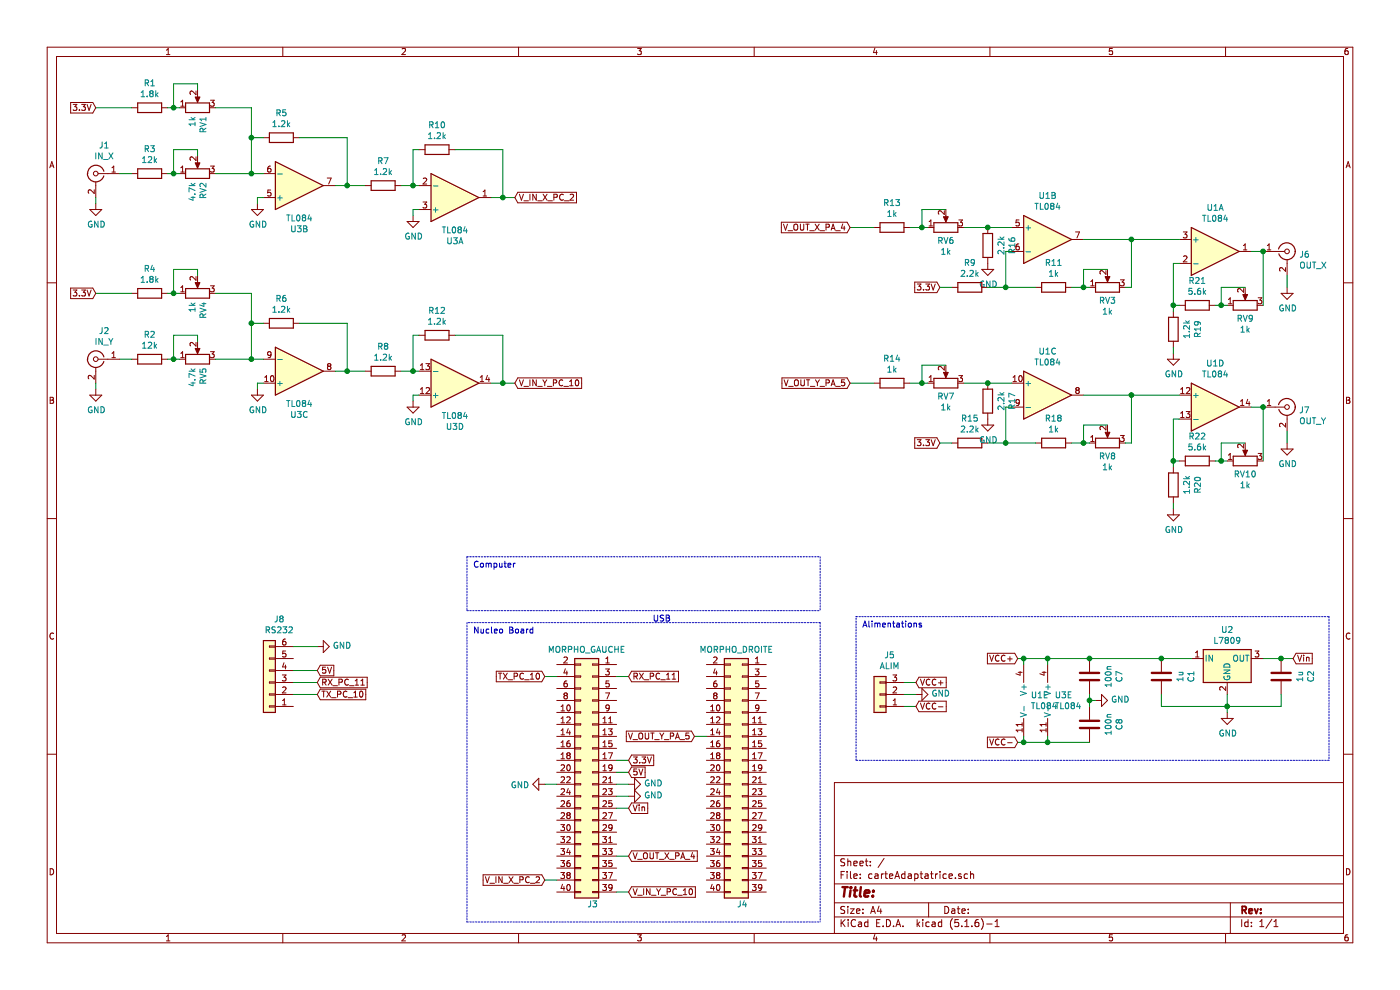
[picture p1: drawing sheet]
EESchema Schematic File Version 4
EELAYER 30 0
EELAYER END
$Descr A4 11693 8268
encoding utf-8
Sheet 1 1
Title ""
Date ""
Rev ""
Comp ""
Comment1 ""
Comment2 ""
Comment3 ""
Comment4 ""
$EndDescr
$Comp
L Connector_Generic:Conn_02x20_Odd_Even J3
U 1 1
P 4950 6450
F 0 "J3" H 4950 5350 50  0000 C CNN
F 1 "MORPHO_GAUCHE" H 5000 7476 50  0000 C CNN
F 2 "Connector_PinHeader_2.54mm:PinHeader_2x20_P2.54mm_Vertical" H 4950 6450 50  0001 C CNN
F 3 "~" H 4950 6450 50  0001 C CNN
	1    4950 6450
	-1   0    0    -1  
$EndComp
$Comp
L Connector_Generic:Conn_02x20_Odd_Even J4
U 1 1
P 6200 6450
F 0 "J4" H 6200 5350 50  0000 C CNN
F 1 "MORPHO_DROITE" H 6250 7476 50  0000 C CNN
F 2 "Connector_PinHeader_2.54mm:PinHeader_2x20_P2.54mm_Vertical" H 6200 6450 50  0001 C CNN
F 3 "~" H 6200 6450 50  0001 C CNN
	1    6200 6450
	-1   0    0    -1  
$EndComp
Text GLabel 5250 7150 2    50   Input ~ 0
V_OUT_X_PA_4
Text GLabel 4550 7350 0    50   Input ~ 0
V_IN_X_PC_2
Text GLabel 5250 7450 2    50   Input ~ 0
V_IN_Y_PC_10
Text GLabel 5250 6350 2    50   Input ~ 0
3.3V
Wire Wire Line
	5250 7150 5150 7150
Wire Wire Line
	5250 7450 5150 7450
Wire Wire Line
	4550 7350 4650 7350
Wire Wire Line
	5150 6350 5250 6350
$Comp
L power:GND #PWR05
U 1 1
P 5250 6550
F 0 "#PWR05" H 5250 6300 50  0001 C CNN
F 1 "GND" V 5255 6422 50  0000 R CNN
F 2 "" H 5250 6550 50  0001 C CNN
F 3 "" H 5250 6550 50  0001 C CNN
	1    5250 6550
	0    -1   -1   0   
$EndComp
$Comp
L power:GND #PWR06
U 1 1
P 5250 6650
F 0 "#PWR06" H 5250 6400 50  0001 C CNN
F 1 "GND" V 5255 6522 50  0000 R CNN
F 2 "" H 5250 6650 50  0001 C CNN
F 3 "" H 5250 6650 50  0001 C CNN
	1    5250 6650
	0    -1   -1   0   
$EndComp
Wire Wire Line
	5250 6550 5150 6550
Wire Wire Line
	5250 6650 5150 6650
$Comp
L Device:R R2
U 1 1
P 1250 3000
F 0 "R2" V 1043 3000 50  0000 C CNN
F 1 "12k" V 1134 3000 50  0000 C CNN
F 2 "Resistor_THT:R_Axial_DIN0207_L6.3mm_D2.5mm_P10.16mm_Horizontal" V 1180 3000 50  0001 C CNN
F 3 "~" H 1250 3000 50  0001 C CNN
	1    1250 3000
	0    1    1    0   
$EndComp
$Comp
L Connector:Conn_Coaxial J2
U 1 1
P 800 3000
F 0 "J2" H 730 3238 50  0000 C CNN
F 1 "IN_Y" H 730 3147 50  0000 C CNN
F 2 "Connector_Coaxial:BNC_TEConnectivity_1478204_Vertical" H 800 3000 50  0001 C CNN
F 3 " ~" H 800 3000 50  0001 C CNN
	1    800  3000
	-1   0    0    -1  
$EndComp
Wire Wire Line
	1000 3000 1100 3000
$Comp
L power:GND #PWR02
U 1 1
P 800 3250
F 0 "#PWR02" H 800 3000 50  0001 C CNN
F 1 "GND" H 805 3077 50  0000 C CNN
F 2 "" H 800 3250 50  0001 C CNN
F 3 "" H 800 3250 50  0001 C CNN
	1    800  3250
	1    0    0    -1  
$EndComp
Wire Notes Line
	6850 5200 6850 7700
Text Notes 3950 5300 0    50   ~ 0
Nucleo Board
Text Notes 3950 4750 0    50   ~ 0
Computer
Wire Notes Line
	6850 4650 6850 5100
Text Notes 5450 5200 0    50   ~ 0
USB
$Comp
L Amplifier_Operational:TL084 U1
U 2 1
P 8750 2000
F 0 "U1" H 8750 2367 50  0000 C CNN
F 1 "TL084" H 8750 2276 50  0000 C CNN
F 2 "Package_DIP:DIP-14_W7.62mm_Socket_LongPads" H 8700 2100 50  0001 C CNN
F 3 "http://www.ti.com/lit/ds/symlink/tl081.pdf" H 8800 2200 50  0001 C CNN
	2    8750 2000
	1    0    0    -1  
$EndComp
$Comp
L Amplifier_Operational:TL084 U1
U 5 1
P 8650 5850
F 0 "U1" H 8608 5896 50  0000 L CNN
F 1 "TL084" H 8608 5805 50  0000 L CNN
F 2 "Package_DIP:DIP-14_W7.62mm_Socket_LongPads" H 8600 5950 50  0001 C CNN
F 3 "http://www.ti.com/lit/ds/symlink/tl081.pdf" H 8700 6050 50  0001 C CNN
	5    8650 5850
	1    0    0    -1  
$EndComp
$Comp
L Connector_Generic:Conn_01x03 J5
U 1 1
P 7350 5800
F 0 "J5" H 7270 5475 50  0000 C CNN
F 1 "ALIM" H 7270 5566 50  0000 C CNN
F 2 "Connector_PinSocket_2.54mm:PinSocket_1x03_P2.54mm_Vertical" H 7350 5800 50  0001 C CNN
F 3 "~" H 7350 5800 50  0001 C CNN
	1    7350 5800
	-1   0    0    1   
$EndComp
Text GLabel 7650 5700 2    50   Input ~ 0
VCC+
Text GLabel 7650 5900 2    50   Input ~ 0
VCC-
$Comp
L power:GND #PWR09
U 1 1
P 7650 5800
F 0 "#PWR09" H 7650 5550 50  0001 C CNN
F 1 "GND" V 7655 5672 50  0000 R CNN
F 2 "" H 7650 5800 50  0001 C CNN
F 3 "" H 7650 5800 50  0001 C CNN
	1    7650 5800
	0    -1   -1   0   
$EndComp
Wire Wire Line
	7550 5700 7650 5700
Wire Wire Line
	7550 5800 7650 5800
Wire Wire Line
	7550 5900 7650 5900
Text GLabel 8500 5500 0    50   Input ~ 0
VCC+
Text GLabel 8500 6200 0    50   Input ~ 0
VCC-
Wire Wire Line
	8500 6200 8550 6200
Wire Wire Line
	8550 6200 8550 6150
Wire Wire Line
	8500 5500 8550 5500
Wire Wire Line
	8550 5500 8550 5550
$Comp
L Device:R R11
U 1 1
P 8800 2400
F 0 "R11" V 8593 2400 50  0000 C CNN
F 1 "1k" V 8684 2400 50  0000 C CNN
F 2 "Resistor_THT:R_Axial_DIN0207_L6.3mm_D2.5mm_P10.16mm_Horizontal" V 8730 2400 50  0001 C CNN
F 3 "~" H 8800 2400 50  0001 C CNN
	1    8800 2400
	0    1    1    0   
$EndComp
$Comp
L Device:R R9
U 1 1
P 8100 2400
F 0 "R9" V 7893 2400 50  0000 C CNN
F 1 "2.2k" V 7984 2400 50  0000 C CNN
F 2 "Resistor_THT:R_Axial_DIN0207_L6.3mm_D2.5mm_P10.16mm_Horizontal" V 8030 2400 50  0001 C CNN
F 3 "~" H 8100 2400 50  0001 C CNN
	1    8100 2400
	0    1    1    0   
$EndComp
$Comp
L Device:R_POT RV3
U 1 1
P 9250 2400
F 0 "RV3" V 9136 2400 50  0000 C CNN
F 1 "1k" V 9045 2400 50  0000 C CNN
F 2 "Potentiometer_THT:Potentiometer_Vishay_T73XW_Horizontal" H 9250 2400 50  0001 C CNN
F 3 "~" H 9250 2400 50  0001 C CNN
	1    9250 2400
	0    -1   -1   0   
$EndComp
Wire Wire Line
	8250 2400 8400 2400
Wire Wire Line
	8950 2400 9050 2400
Wire Wire Line
	9250 2250 9050 2250
Wire Wire Line
	9050 2250 9050 2400
Connection ~ 9050 2400
Wire Wire Line
	9050 2400 9100 2400
Wire Wire Line
	9400 2400 9450 2400
Wire Wire Line
	9450 2400 9450 2000
Wire Wire Line
	9450 2000 9050 2000
Wire Wire Line
	8450 2100 8400 2100
Wire Wire Line
	8400 2100 8400 2400
Connection ~ 8400 2400
Wire Wire Line
	8400 2400 8650 2400
$Comp
L Connector:Conn_Coaxial J6
U 1 1
P 10750 2100
F 0 "J6" H 10850 2076 50  0000 L CNN
F 1 "OUT_X" H 10850 1985 50  0000 L CNN
F 2 "Connector_Coaxial:BNC_TEConnectivity_1478204_Vertical" H 10750 2100 50  0001 C CNN
F 3 " ~" H 10750 2100 50  0001 C CNN
	1    10750 2100
	1    0    0    -1  
$EndComp
$Comp
L power:GND #PWR012
U 1 1
P 10750 2400
F 0 "#PWR012" H 10750 2150 50  0001 C CNN
F 1 "GND" H 10755 2227 50  0000 C CNN
F 2 "" H 10750 2400 50  0001 C CNN
F 3 "" H 10750 2400 50  0001 C CNN
	1    10750 2400
	1    0    0    -1  
$EndComp
$Comp
L Connector:Conn_Coaxial J7
U 1 1
P 10750 3400
F 0 "J7" H 10849 3376 50  0000 L CNN
F 1 "OUT_Y" H 10849 3285 50  0000 L CNN
F 2 "Connector_Coaxial:BNC_TEConnectivity_1478204_Vertical" H 10750 3400 50  0001 C CNN
F 3 " ~" H 10750 3400 50  0001 C CNN
	1    10750 3400
	1    0    0    -1  
$EndComp
$Comp
L power:GND #PWR013
U 1 1
P 10750 3700
F 0 "#PWR013" H 10750 3450 50  0001 C CNN
F 1 "GND" H 10755 3527 50  0000 C CNN
F 2 "" H 10750 3700 50  0001 C CNN
F 3 "" H 10750 3700 50  0001 C CNN
	1    10750 3700
	1    0    0    -1  
$EndComp
Wire Wire Line
	7950 2400 7850 2400
Wire Wire Line
	10750 2300 10750 2400
Wire Wire Line
	10750 3600 10750 3700
Text GLabel 5250 6450 2    50   Input ~ 0
5V
Wire Wire Line
	5150 6450 5250 6450
Wire Wire Line
	5800 6150 5900 6150
$Comp
L Device:C C8
U 1 1
P 9100 6050
F 0 "C8" V 8848 6050 50  0000 C CNN
F 1 "100n" V 8939 6050 50  0000 C CNN
F 2 "Resistor_THT:R_Axial_DIN0207_L6.3mm_D2.5mm_P10.16mm_Horizontal" H 9138 5900 50  0001 C CNN
F 3 "~" H 9100 6050 50  0001 C CNN
	1    9100 6050
	-1   0    0    1   
$EndComp
$Comp
L Device:C C7
U 1 1
P 9100 5650
F 0 "C7" V 8848 5650 50  0000 C CNN
F 1 "100n" V 8939 5650 50  0000 C CNN
F 2 "Resistor_THT:R_Axial_DIN0207_L6.3mm_D2.5mm_P10.16mm_Horizontal" H 9138 5500 50  0001 C CNN
F 3 "~" H 9100 5650 50  0001 C CNN
	1    9100 5650
	-1   0    0    1   
$EndComp
$Comp
L power:GND #PWR020
U 1 1
P 9150 5850
F 0 "#PWR020" H 9150 5600 50  0001 C CNN
F 1 "GND" V 9155 5722 50  0000 R CNN
F 2 "" H 9150 5850 50  0001 C CNN
F 3 "" H 9150 5850 50  0001 C CNN
	1    9150 5850
	0    -1   -1   0   
$EndComp
Connection ~ 8550 5500
Wire Wire Line
	8550 6200 8750 6200
Connection ~ 8550 6200
Wire Wire Line
	9100 5900 9100 5850
Wire Wire Line
	9150 5850 9100 5850
Connection ~ 9100 5850
Wire Wire Line
	9100 5850 9100 5800
Wire Wire Line
	800  3250 800  3200
$Comp
L power:GND #PWR0101
U 1 1
P 4550 6550
F 0 "#PWR0101" H 4550 6300 50  0001 C CNN
F 1 "GND" V 4555 6422 50  0000 R CNN
F 2 "" H 4550 6550 50  0001 C CNN
F 3 "" H 4550 6550 50  0001 C CNN
	1    4550 6550
	0    1    1    0   
$EndComp
Wire Wire Line
	4550 6550 4650 6550
Text GLabel 5800 6150 0    50   Input ~ 0
V_OUT_Y_PA_5
$Comp
L Amplifier_Operational:TL084 U3
U 3 1
P 2500 3100
F 0 "U3" H 2500 3467 50  0000 C CNN
F 1 "TL084" H 2500 3376 50  0000 C CNN
F 2 "Package_DIP:DIP-14_W7.62mm_Socket_LongPads" H 2450 3200 50  0001 C CNN
F 3 "http://www.ti.com/lit/ds/symlink/tl081.pdf" H 2550 3300 50  0001 C CNN
	3    2500 3100
	1    0    0    1   
$EndComp
$Comp
L Amplifier_Operational:TL084 U3
U 4 1
P 3800 3200
F 0 "U3" H 3800 3567 50  0000 C CNN
F 1 "TL084" H 3800 3476 50  0000 C CNN
F 2 "Package_DIP:DIP-14_W7.62mm_Socket_LongPads" H 3750 3300 50  0001 C CNN
F 3 "http://www.ti.com/lit/ds/symlink/tl081.pdf" H 3850 3400 50  0001 C CNN
	4    3800 3200
	1    0    0    1   
$EndComp
$Comp
L Device:R R12
U 1 1
P 3650 2800
F 0 "R12" V 3443 2800 50  0000 C CNN
F 1 "1.2k" V 3534 2800 50  0000 C CNN
F 2 "Resistor_THT:R_Axial_DIN0207_L6.3mm_D2.5mm_P10.16mm_Horizontal" V 3580 2800 50  0001 C CNN
F 3 "~" H 3650 2800 50  0001 C CNN
	1    3650 2800
	0    1    1    0   
$EndComp
$Comp
L Device:R R8
U 1 1
P 3200 3100
F 0 "R8" V 2993 3100 50  0000 C CNN
F 1 "1.2k" V 3084 3100 50  0000 C CNN
F 2 "Resistor_THT:R_Axial_DIN0207_L6.3mm_D2.5mm_P10.16mm_Horizontal" V 3130 3100 50  0001 C CNN
F 3 "~" H 3200 3100 50  0001 C CNN
	1    3200 3100
	0    1    1    0   
$EndComp
$Comp
L Device:R R4
U 1 1
P 1250 2450
F 0 "R4" V 1043 2450 50  0000 C CNN
F 1 "1.8k" V 1134 2450 50  0000 C CNN
F 2 "Resistor_THT:R_Axial_DIN0207_L6.3mm_D2.5mm_P10.16mm_Horizontal" V 1180 2450 50  0001 C CNN
F 3 "~" H 1250 2450 50  0001 C CNN
	1    1250 2450
	0    1    1    0   
$EndComp
$Comp
L Device:R_POT RV4
U 1 1
P 1650 2450
F 0 "RV4" H 1581 2404 50  0000 R CNN
F 1 "1k" H 1581 2495 50  0000 R CNN
F 2 "Potentiometer_THT:Potentiometer_Vishay_T73XW_Horizontal" H 1650 2450 50  0001 C CNN
F 3 "~" H 1650 2450 50  0001 C CNN
	1    1650 2450
	0    -1   -1   0   
$EndComp
Wire Wire Line
	2200 3000 2100 3000
Wire Wire Line
	2100 3000 2100 2700
Wire Wire Line
	2100 2700 2200 2700
Wire Wire Line
	2900 2700 2900 3100
Wire Wire Line
	2900 3100 2800 3100
Wire Wire Line
	2500 2700 2900 2700
$Comp
L Device:R R6
U 1 1
P 2350 2700
F 0 "R6" V 2143 2700 50  0000 C CNN
F 1 "1.2k" V 2234 2700 50  0000 C CNN
F 2 "Resistor_THT:R_Axial_DIN0207_L6.3mm_D2.5mm_P10.16mm_Horizontal" V 2280 2700 50  0001 C CNN
F 3 "~" H 2350 2700 50  0001 C CNN
	1    2350 2700
	0    1    1    0   
$EndComp
Wire Wire Line
	1400 3000 1450 3000
Connection ~ 2100 3000
Text GLabel 800  2450 0    50   Input ~ 0
3.3V
$Comp
L Device:R_POT RV5
U 1 1
P 1650 3000
F 0 "RV5" H 1581 2954 50  0000 R CNN
F 1 "4.7k" H 1581 3045 50  0000 R CNN
F 2 "Potentiometer_THT:Potentiometer_Vishay_T73XW_Horizontal" H 1650 3000 50  0001 C CNN
F 3 "~" H 1650 3000 50  0001 C CNN
	1    1650 3000
	0    -1   -1   0   
$EndComp
Wire Wire Line
	1800 3000 2100 3000
Wire Wire Line
	1450 3000 1450 2800
Wire Wire Line
	1450 2800 1650 2800
Wire Wire Line
	1650 2800 1650 2850
Connection ~ 1450 3000
Wire Wire Line
	1450 3000 1500 3000
Wire Wire Line
	1100 2450 800  2450
Wire Wire Line
	1400 2450 1450 2450
Wire Wire Line
	1650 2300 1650 2250
Wire Wire Line
	1650 2250 1450 2250
Wire Wire Line
	1450 2250 1450 2450
Connection ~ 1450 2450
Wire Wire Line
	1450 2450 1500 2450
Wire Wire Line
	1800 2450 2100 2450
Wire Wire Line
	2100 2450 2100 2700
Connection ~ 2100 2700
Wire Wire Line
	2900 3100 3050 3100
Connection ~ 2900 3100
Wire Wire Line
	3350 3100 3450 3100
Wire Wire Line
	3500 2800 3450 2800
Wire Wire Line
	3450 2800 3450 3100
Connection ~ 3450 3100
Wire Wire Line
	3450 3100 3500 3100
Wire Wire Line
	3800 2800 4200 2800
Wire Wire Line
	4200 2800 4200 3200
Wire Wire Line
	4200 3200 4100 3200
Wire Wire Line
	4300 3200 4200 3200
Connection ~ 4200 3200
$Comp
L power:GND #PWR010
U 1 1
P 3450 3350
F 0 "#PWR010" H 3450 3100 50  0001 C CNN
F 1 "GND" H 3455 3177 50  0000 C CNN
F 2 "" H 3450 3350 50  0001 C CNN
F 3 "" H 3450 3350 50  0001 C CNN
	1    3450 3350
	1    0    0    -1  
$EndComp
$Comp
L power:GND #PWR04
U 1 1
P 2150 3250
F 0 "#PWR04" H 2150 3000 50  0001 C CNN
F 1 "GND" H 2155 3077 50  0000 C CNN
F 2 "" H 2150 3250 50  0001 C CNN
F 3 "" H 2150 3250 50  0001 C CNN
	1    2150 3250
	1    0    0    -1  
$EndComp
Wire Wire Line
	2150 3250 2150 3200
Wire Wire Line
	2150 3200 2200 3200
Wire Wire Line
	3450 3350 3450 3300
Wire Wire Line
	3450 3300 3500 3300
$Comp
L Device:R R3
U 1 1
P 1250 1450
F 0 "R3" V 1043 1450 50  0000 C CNN
F 1 "12k" V 1134 1450 50  0000 C CNN
F 2 "Resistor_THT:R_Axial_DIN0207_L6.3mm_D2.5mm_P10.16mm_Horizontal" V 1180 1450 50  0001 C CNN
F 3 "~" H 1250 1450 50  0001 C CNN
	1    1250 1450
	0    1    1    0   
$EndComp
$Comp
L Connector:Conn_Coaxial J1
U 1 1
P 800 1450
F 0 "J1" H 730 1688 50  0000 C CNN
F 1 "IN_X" H 730 1597 50  0000 C CNN
F 2 "Connector_Coaxial:BNC_TEConnectivity_1478204_Vertical" H 800 1450 50  0001 C CNN
F 3 " ~" H 800 1450 50  0001 C CNN
	1    800  1450
	-1   0    0    -1  
$EndComp
Wire Wire Line
	1000 1450 1100 1450
$Comp
L power:GND #PWR01
U 1 1
P 800 1700
F 0 "#PWR01" H 800 1450 50  0001 C CNN
F 1 "GND" H 805 1527 50  0000 C CNN
F 2 "" H 800 1700 50  0001 C CNN
F 3 "" H 800 1700 50  0001 C CNN
	1    800  1700
	1    0    0    -1  
$EndComp
Wire Wire Line
	800  1700 800  1650
$Comp
L Amplifier_Operational:TL084 U3
U 2 1
P 2500 1550
F 0 "U3" H 2500 1917 50  0000 C CNN
F 1 "TL084" H 2500 1826 50  0000 C CNN
F 2 "Package_DIP:DIP-14_W7.62mm_Socket_LongPads" H 2450 1650 50  0001 C CNN
F 3 "http://www.ti.com/lit/ds/symlink/tl081.pdf" H 2550 1750 50  0001 C CNN
	2    2500 1550
	1    0    0    1   
$EndComp
$Comp
L Amplifier_Operational:TL084 U3
U 1 1
P 3800 1650
F 0 "U3" H 3800 2017 50  0000 C CNN
F 1 "TL084" H 3800 1926 50  0000 C CNN
F 2 "Package_DIP:DIP-14_W7.62mm_Socket_LongPads" H 3750 1750 50  0001 C CNN
F 3 "http://www.ti.com/lit/ds/symlink/tl081.pdf" H 3850 1850 50  0001 C CNN
	1    3800 1650
	1    0    0    1   
$EndComp
$Comp
L Device:R R10
U 1 1
P 3650 1250
F 0 "R10" V 3443 1250 50  0000 C CNN
F 1 "1.2k" V 3534 1250 50  0000 C CNN
F 2 "Resistor_THT:R_Axial_DIN0207_L6.3mm_D2.5mm_P10.16mm_Horizontal" V 3580 1250 50  0001 C CNN
F 3 "~" H 3650 1250 50  0001 C CNN
	1    3650 1250
	0    1    1    0   
$EndComp
$Comp
L Device:R R7
U 1 1
P 3200 1550
F 0 "R7" V 2993 1550 50  0000 C CNN
F 1 "1.2k" V 3084 1550 50  0000 C CNN
F 2 "Resistor_THT:R_Axial_DIN0207_L6.3mm_D2.5mm_P10.16mm_Horizontal" V 3130 1550 50  0001 C CNN
F 3 "~" H 3200 1550 50  0001 C CNN
	1    3200 1550
	0    1    1    0   
$EndComp
$Comp
L Device:R R1
U 1 1
P 1250 900
F 0 "R1" V 1043 900 50  0000 C CNN
F 1 "1.8k" V 1134 900 50  0000 C CNN
F 2 "Resistor_THT:R_Axial_DIN0207_L6.3mm_D2.5mm_P10.16mm_Horizontal" V 1180 900 50  0001 C CNN
F 3 "~" H 1250 900 50  0001 C CNN
	1    1250 900 
	0    1    1    0   
$EndComp
$Comp
L Device:R_POT RV1
U 1 1
P 1650 900
F 0 "RV1" H 1581 854 50  0000 R CNN
F 1 "1k" H 1581 945 50  0000 R CNN
F 2 "Potentiometer_THT:Potentiometer_Vishay_T73XW_Horizontal" H 1650 900 50  0001 C CNN
F 3 "~" H 1650 900 50  0001 C CNN
	1    1650 900 
	0    -1   -1   0   
$EndComp
Wire Wire Line
	2200 1450 2100 1450
Wire Wire Line
	2100 1450 2100 1150
Wire Wire Line
	2100 1150 2200 1150
Wire Wire Line
	2900 1150 2900 1550
Wire Wire Line
	2900 1550 2800 1550
Wire Wire Line
	2500 1150 2900 1150
$Comp
L Device:R R5
U 1 1
P 2350 1150
F 0 "R5" V 2143 1150 50  0000 C CNN
F 1 "1.2k" V 2234 1150 50  0000 C CNN
F 2 "Resistor_THT:R_Axial_DIN0207_L6.3mm_D2.5mm_P10.16mm_Horizontal" V 2280 1150 50  0001 C CNN
F 3 "~" H 2350 1150 50  0001 C CNN
	1    2350 1150
	0    1    1    0   
$EndComp
Wire Wire Line
	1400 1450 1450 1450
Connection ~ 2100 1450
Text GLabel 800  900  0    50   Input ~ 0
3.3V
$Comp
L Device:R_POT RV2
U 1 1
P 1650 1450
F 0 "RV2" H 1581 1404 50  0000 R CNN
F 1 "4.7k" H 1581 1495 50  0000 R CNN
F 2 "Potentiometer_THT:Potentiometer_Vishay_T73XW_Horizontal" H 1650 1450 50  0001 C CNN
F 3 "~" H 1650 1450 50  0001 C CNN
	1    1650 1450
	0    -1   -1   0   
$EndComp
Wire Wire Line
	1800 1450 2100 1450
Wire Wire Line
	1450 1450 1450 1250
Wire Wire Line
	1450 1250 1650 1250
Wire Wire Line
	1650 1250 1650 1300
Connection ~ 1450 1450
Wire Wire Line
	1450 1450 1500 1450
Wire Wire Line
	1100 900  800  900 
Wire Wire Line
	1400 900  1450 900 
Wire Wire Line
	1650 750  1650 700 
Wire Wire Line
	1650 700  1450 700 
Wire Wire Line
	1450 700  1450 900 
Connection ~ 1450 900 
Wire Wire Line
	1450 900  1500 900 
Wire Wire Line
	1800 900  2100 900 
Wire Wire Line
	2100 900  2100 1150
Connection ~ 2100 1150
Wire Wire Line
	2900 1550 3050 1550
Connection ~ 2900 1550
Wire Wire Line
	3350 1550 3450 1550
Wire Wire Line
	3500 1250 3450 1250
Wire Wire Line
	3450 1250 3450 1550
Connection ~ 3450 1550
Wire Wire Line
	3450 1550 3500 1550
Wire Wire Line
	3800 1250 4200 1250
Wire Wire Line
	4200 1250 4200 1650
Wire Wire Line
	4200 1650 4100 1650
Wire Wire Line
	4300 1650 4200 1650
Connection ~ 4200 1650
$Comp
L power:GND #PWR08
U 1 1
P 3450 1800
F 0 "#PWR08" H 3450 1550 50  0001 C CNN
F 1 "GND" H 3455 1627 50  0000 C CNN
F 2 "" H 3450 1800 50  0001 C CNN
F 3 "" H 3450 1800 50  0001 C CNN
	1    3450 1800
	1    0    0    -1  
$EndComp
$Comp
L power:GND #PWR03
U 1 1
P 2150 1700
F 0 "#PWR03" H 2150 1450 50  0001 C CNN
F 1 "GND" H 2155 1527 50  0000 C CNN
F 2 "" H 2150 1700 50  0001 C CNN
F 3 "" H 2150 1700 50  0001 C CNN
	1    2150 1700
	1    0    0    -1  
$EndComp
Wire Wire Line
	2150 1700 2150 1650
Wire Wire Line
	2150 1650 2200 1650
Wire Wire Line
	3450 1800 3450 1750
Wire Wire Line
	3450 1750 3500 1750
Wire Wire Line
	8550 5500 8750 5500
Connection ~ 9100 5500
Wire Wire Line
	9100 5500 9700 5500
$Comp
L power:GND #PWR015
U 1 1
P 10250 5950
F 0 "#PWR015" H 10250 5700 50  0001 C CNN
F 1 "GND" H 10255 5777 50  0000 C CNN
F 2 "" H 10250 5950 50  0001 C CNN
F 3 "" H 10250 5950 50  0001 C CNN
	1    10250 5950
	1    0    0    -1  
$EndComp
$Comp
L Device:C C1
U 1 1
P 9700 5650
F 0 "C1" V 9448 5650 50  0000 C CNN
F 1 "1u" V 9539 5650 50  0000 C CNN
F 2 "Resistor_THT:R_Axial_DIN0207_L6.3mm_D2.5mm_P10.16mm_Horizontal" H 9738 5500 50  0001 C CNN
F 3 "~" H 9700 5650 50  0001 C CNN
	1    9700 5650
	-1   0    0    1   
$EndComp
Connection ~ 9700 5500
Wire Wire Line
	9700 5500 9950 5500
$Comp
L Device:C C2
U 1 1
P 10700 5650
F 0 "C2" V 10448 5650 50  0000 C CNN
F 1 "1u" V 10539 5650 50  0000 C CNN
F 2 "Resistor_THT:R_Axial_DIN0207_L6.3mm_D2.5mm_P10.16mm_Horizontal" H 10738 5500 50  0001 C CNN
F 3 "~" H 10700 5650 50  0001 C CNN
	1    10700 5650
	-1   0    0    1   
$EndComp
Wire Wire Line
	10550 5500 10700 5500
Wire Wire Line
	9700 5800 9700 5900
Wire Wire Line
	9700 5900 10250 5900
Wire Wire Line
	10250 5900 10250 5800
Wire Wire Line
	10250 5950 10250 5900
Connection ~ 10250 5900
Wire Wire Line
	10250 5900 10700 5900
Wire Wire Line
	10700 5900 10700 5800
Text GLabel 5250 6750 2    50   Input ~ 0
Vin
Wire Wire Line
	5150 6750 5250 6750
Text GLabel 10800 5500 2    50   Input ~ 0
Vin
Wire Wire Line
	10700 5500 10800 5500
Connection ~ 10700 5500
Text GLabel 7850 2400 0    50   Input ~ 0
3.3V
$Comp
L Device:R R13
U 1 1
P 7450 1900
F 0 "R13" V 7243 1900 50  0000 C CNN
F 1 "1k" V 7334 1900 50  0000 C CNN
F 2 "Resistor_THT:R_Axial_DIN0207_L6.3mm_D2.5mm_P10.16mm_Horizontal" V 7380 1900 50  0001 C CNN
F 3 "~" H 7450 1900 50  0001 C CNN
	1    7450 1900
	0    1    1    0   
$EndComp
$Comp
L Device:R R16
U 1 1
P 8250 2050
F 0 "R16" V 8043 2050 50  0000 C CNN
F 1 "2.2k" V 8134 2050 50  0000 C CNN
F 2 "Resistor_THT:R_Axial_DIN0207_L6.3mm_D2.5mm_P10.16mm_Horizontal" V 8180 2050 50  0001 C CNN
F 3 "~" H 8250 2050 50  0001 C CNN
	1    8250 2050
	-1   0    0    1   
$EndComp
$Comp
L power:GND #PWR011
U 1 1
P 8250 2200
F 0 "#PWR011" H 8250 1950 50  0001 C CNN
F 1 "GND" H 8255 2027 50  0000 C CNN
F 2 "" H 8250 2200 50  0001 C CNN
F 3 "" H 8250 2200 50  0001 C CNN
	1    8250 2200
	1    0    0    -1  
$EndComp
Wire Wire Line
	8450 1900 8250 1900
Wire Wire Line
	7300 1900 7100 1900
$Comp
L Device:R_POT RV6
U 1 1
P 7900 1900
F 0 "RV6" V 7786 1900 50  0000 C CNN
F 1 "1k" V 7695 1900 50  0000 C CNN
F 2 "Potentiometer_THT:Potentiometer_Vishay_T73XW_Horizontal" H 7900 1900 50  0001 C CNN
F 3 "~" H 7900 1900 50  0001 C CNN
	1    7900 1900
	0    -1   -1   0   
$EndComp
Wire Wire Line
	7600 1900 7700 1900
Wire Wire Line
	7700 1750 7700 1900
Connection ~ 7700 1900
Wire Wire Line
	7700 1900 7750 1900
Wire Wire Line
	8050 1900 8250 1900
Connection ~ 8250 1900
$Comp
L Amplifier_Operational:TL084 U1
U 3 1
P 8750 3300
F 0 "U1" H 8750 3667 50  0000 C CNN
F 1 "TL084" H 8750 3576 50  0000 C CNN
F 2 "Package_DIP:DIP-14_W7.62mm_Socket_LongPads" H 8700 3400 50  0001 C CNN
F 3 "http://www.ti.com/lit/ds/symlink/tl081.pdf" H 8800 3500 50  0001 C CNN
	3    8750 3300
	1    0    0    -1  
$EndComp
$Comp
L Device:R R18
U 1 1
P 8800 3700
F 0 "R18" V 8593 3700 50  0000 C CNN
F 1 "1k" V 8684 3700 50  0000 C CNN
F 2 "Resistor_THT:R_Axial_DIN0207_L6.3mm_D2.5mm_P10.16mm_Horizontal" V 8730 3700 50  0001 C CNN
F 3 "~" H 8800 3700 50  0001 C CNN
	1    8800 3700
	0    1    1    0   
$EndComp
$Comp
L Device:R R15
U 1 1
P 8100 3700
F 0 "R15" V 7893 3700 50  0000 C CNN
F 1 "2.2k" V 7984 3700 50  0000 C CNN
F 2 "Resistor_THT:R_Axial_DIN0207_L6.3mm_D2.5mm_P10.16mm_Horizontal" V 8030 3700 50  0001 C CNN
F 3 "~" H 8100 3700 50  0001 C CNN
	1    8100 3700
	0    1    1    0   
$EndComp
$Comp
L Device:R_POT RV8
U 1 1
P 9250 3700
F 0 "RV8" V 9136 3700 50  0000 C CNN
F 1 "1k" V 9045 3700 50  0000 C CNN
F 2 "Potentiometer_THT:Potentiometer_Vishay_T73XW_Horizontal" H 9250 3700 50  0001 C CNN
F 3 "~" H 9250 3700 50  0001 C CNN
	1    9250 3700
	0    -1   -1   0   
$EndComp
Wire Wire Line
	8250 3700 8400 3700
Wire Wire Line
	8950 3700 9050 3700
Wire Wire Line
	9250 3550 9050 3550
Wire Wire Line
	9050 3550 9050 3700
Connection ~ 9050 3700
Wire Wire Line
	9050 3700 9100 3700
Wire Wire Line
	9400 3700 9450 3700
Wire Wire Line
	9450 3700 9450 3300
Wire Wire Line
	9450 3300 9050 3300
Wire Wire Line
	8450 3400 8400 3400
Wire Wire Line
	8400 3400 8400 3700
Connection ~ 8400 3700
Wire Wire Line
	8400 3700 8650 3700
Wire Wire Line
	7950 3700 7850 3700
Text GLabel 7850 3700 0    50   Input ~ 0
3.3V
$Comp
L Device:R R14
U 1 1
P 7450 3200
F 0 "R14" V 7243 3200 50  0000 C CNN
F 1 "1k" V 7334 3200 50  0000 C CNN
F 2 "Resistor_THT:R_Axial_DIN0207_L6.3mm_D2.5mm_P10.16mm_Horizontal" V 7380 3200 50  0001 C CNN
F 3 "~" H 7450 3200 50  0001 C CNN
	1    7450 3200
	0    1    1    0   
$EndComp
$Comp
L Device:R R17
U 1 1
P 8250 3350
F 0 "R17" V 8043 3350 50  0000 C CNN
F 1 "2.2k" V 8134 3350 50  0000 C CNN
F 2 "Resistor_THT:R_Axial_DIN0207_L6.3mm_D2.5mm_P10.16mm_Horizontal" V 8180 3350 50  0001 C CNN
F 3 "~" H 8250 3350 50  0001 C CNN
	1    8250 3350
	-1   0    0    1   
$EndComp
$Comp
L power:GND #PWR014
U 1 1
P 8250 3500
F 0 "#PWR014" H 8250 3250 50  0001 C CNN
F 1 "GND" H 8255 3327 50  0000 C CNN
F 2 "" H 8250 3500 50  0001 C CNN
F 3 "" H 8250 3500 50  0001 C CNN
	1    8250 3500
	1    0    0    -1  
$EndComp
Wire Wire Line
	8450 3200 8250 3200
Wire Wire Line
	7300 3200 7100 3200
$Comp
L Device:R_POT RV7
U 1 1
P 7900 3200
F 0 "RV7" V 7786 3200 50  0000 C CNN
F 1 "1k" V 7695 3200 50  0000 C CNN
F 2 "Potentiometer_THT:Potentiometer_Vishay_T73XW_Horizontal" H 7900 3200 50  0001 C CNN
F 3 "~" H 7900 3200 50  0001 C CNN
	1    7900 3200
	0    -1   -1   0   
$EndComp
Wire Wire Line
	7600 3200 7700 3200
Wire Wire Line
	7700 3050 7700 3200
Connection ~ 7700 3200
Wire Wire Line
	7700 3200 7750 3200
Wire Wire Line
	8050 3200 8250 3200
Connection ~ 8250 3200
$Comp
L Amplifier_Operational:TL084 U1
U 4 1
P 10150 3400
F 0 "U1" H 10150 3767 50  0000 C CNN
F 1 "TL084" H 10150 3676 50  0000 C CNN
F 2 "Package_DIP:DIP-14_W7.62mm_Socket_LongPads" H 10100 3500 50  0001 C CNN
F 3 "http://www.ti.com/lit/ds/symlink/tl081.pdf" H 10200 3600 50  0001 C CNN
	4    10150 3400
	1    0    0    -1  
$EndComp
$Comp
L Amplifier_Operational:TL084 U3
U 5 1
P 8850 5850
F 0 "U3" H 8808 5896 50  0000 L CNN
F 1 "TL084" H 8808 5805 50  0000 L CNN
F 2 "Package_DIP:DIP-14_W7.62mm_Socket_LongPads" H 8800 5950 50  0001 C CNN
F 3 "http://www.ti.com/lit/ds/symlink/tl081.pdf" H 8900 6050 50  0001 C CNN
	5    8850 5850
	1    0    0    -1  
$EndComp
Wire Wire Line
	8750 5550 8750 5500
Connection ~ 8750 5500
Wire Wire Line
	8750 5500 9100 5500
Wire Wire Line
	8750 6150 8750 6200
Connection ~ 8750 6200
Wire Wire Line
	8750 6200 9100 6200
Wire Wire Line
	9450 3300 9850 3300
Connection ~ 9450 3300
$Comp
L Device:R R22
U 1 1
P 10000 3850
F 0 "R22" V 9793 3850 50  0000 C CNN
F 1 "5.6k" V 9884 3850 50  0000 C CNN
F 2 "Resistor_THT:R_Axial_DIN0207_L6.3mm_D2.5mm_P10.16mm_Horizontal" V 9930 3850 50  0001 C CNN
F 3 "~" H 10000 3850 50  0001 C CNN
	1    10000 3850
	0    1    1    0   
$EndComp
$Comp
L Device:R_POT RV10
U 1 1
P 10400 3850
F 0 "RV10" V 10286 3850 50  0000 C CNN
F 1 "1k" V 10195 3850 50  0000 C CNN
F 2 "Potentiometer_THT:Potentiometer_Vishay_T73XW_Horizontal" H 10400 3850 50  0001 C CNN
F 3 "~" H 10400 3850 50  0001 C CNN
	1    10400 3850
	0    -1   -1   0   
$EndComp
Wire Wire Line
	10550 3850 10550 3400
Wire Wire Line
	10450 3400 10550 3400
Connection ~ 10550 3400
Wire Wire Line
	10250 3850 10200 3850
Wire Wire Line
	10400 3700 10200 3700
Wire Wire Line
	10200 3700 10200 3850
Connection ~ 10200 3850
Wire Wire Line
	10200 3850 10150 3850
Wire Wire Line
	9850 3850 9800 3850
Wire Wire Line
	9800 3850 9800 3500
Wire Wire Line
	9800 3500 9850 3500
$Comp
L Device:R R20
U 1 1
P 9800 4050
F 0 "R20" V 9593 4050 50  0000 C CNN
F 1 "1.2k" V 9684 4050 50  0000 C CNN
F 2 "Resistor_THT:R_Axial_DIN0207_L6.3mm_D2.5mm_P10.16mm_Horizontal" V 9730 4050 50  0001 C CNN
F 3 "~" H 9800 4050 50  0001 C CNN
	1    9800 4050
	-1   0    0    1   
$EndComp
$Comp
L power:GND #PWR017
U 1 1
P 9800 4250
F 0 "#PWR017" H 9800 4000 50  0001 C CNN
F 1 "GND" H 9805 4077 50  0000 C CNN
F 2 "" H 9800 4250 50  0001 C CNN
F 3 "" H 9800 4250 50  0001 C CNN
	1    9800 4250
	1    0    0    -1  
$EndComp
Wire Wire Line
	9800 3900 9800 3850
Connection ~ 9800 3850
Wire Wire Line
	9800 4250 9800 4200
Wire Wire Line
	7700 3050 7900 3050
Wire Wire Line
	7700 1750 7900 1750
$Comp
L Amplifier_Operational:TL084 U1
U 1 1
P 10150 2100
F 0 "U1" H 10150 2467 50  0000 C CNN
F 1 "TL084" H 10150 2376 50  0000 C CNN
F 2 "Package_DIP:DIP-14_W7.62mm_Socket_LongPads" H 10100 2200 50  0001 C CNN
F 3 "http://www.ti.com/lit/ds/symlink/tl081.pdf" H 10200 2300 50  0001 C CNN
	1    10150 2100
	1    0    0    -1  
$EndComp
Wire Wire Line
	9450 2000 9850 2000
$Comp
L Device:R R21
U 1 1
P 10000 2550
F 0 "R21" V 9793 2550 50  0000 C CNN
F 1 "5.6k" V 9884 2550 50  0000 C CNN
F 2 "Resistor_THT:R_Axial_DIN0207_L6.3mm_D2.5mm_P10.16mm_Horizontal" V 9930 2550 50  0001 C CNN
F 3 "~" H 10000 2550 50  0001 C CNN
	1    10000 2550
	0    1    1    0   
$EndComp
$Comp
L Device:R_POT RV9
U 1 1
P 10400 2550
F 0 "RV9" V 10286 2550 50  0000 C CNN
F 1 "1k" V 10195 2550 50  0000 C CNN
F 2 "Potentiometer_THT:Potentiometer_Vishay_T73XW_Horizontal" H 10400 2550 50  0001 C CNN
F 3 "~" H 10400 2550 50  0001 C CNN
	1    10400 2550
	0    -1   -1   0   
$EndComp
Wire Wire Line
	10550 2550 10550 2100
Wire Wire Line
	10450 2100 10550 2100
Wire Wire Line
	10250 2550 10200 2550
Wire Wire Line
	10400 2400 10200 2400
Wire Wire Line
	10200 2400 10200 2550
Connection ~ 10200 2550
Wire Wire Line
	10200 2550 10150 2550
Wire Wire Line
	9850 2550 9800 2550
Wire Wire Line
	9800 2550 9800 2200
Wire Wire Line
	9800 2200 9850 2200
$Comp
L Device:R R19
U 1 1
P 9800 2750
F 0 "R19" V 9593 2750 50  0000 C CNN
F 1 "1.2k" V 9684 2750 50  0000 C CNN
F 2 "Resistor_THT:R_Axial_DIN0207_L6.3mm_D2.5mm_P10.16mm_Horizontal" V 9730 2750 50  0001 C CNN
F 3 "~" H 9800 2750 50  0001 C CNN
	1    9800 2750
	-1   0    0    1   
$EndComp
$Comp
L power:GND #PWR016
U 1 1
P 9800 2950
F 0 "#PWR016" H 9800 2700 50  0001 C CNN
F 1 "GND" H 9805 2777 50  0000 C CNN
F 2 "" H 9800 2950 50  0001 C CNN
F 3 "" H 9800 2950 50  0001 C CNN
	1    9800 2950
	1    0    0    -1  
$EndComp
Wire Wire Line
	9800 2600 9800 2550
Connection ~ 9800 2550
Wire Wire Line
	9800 2950 9800 2900
Connection ~ 10550 2100
Connection ~ 9450 2000
$Comp
L Connector_Generic:Conn_01x06 J8
U 1 1
P 2250 5700
F 0 "J8" H 2168 5175 50  0000 C CNN
F 1 "RS232" H 2168 5266 50  0000 C CNN
F 2 "Connector_PinHeader_2.54mm:PinHeader_1x06_P2.54mm_Horizontal" H 2250 5700 50  0001 C CNN
F 3 "~" H 2250 5700 50  0001 C CNN
	1    2250 5700
	-1   0    0    1   
$EndComp
Text GLabel 4300 1650 2    50   Input ~ 0
V_IN_X_PC_2
Text GLabel 4300 3200 2    50   Input ~ 0
V_IN_Y_PC_10
Text GLabel 7100 1900 0    50   Input ~ 0
V_OUT_X_PA_4
Text GLabel 7100 3200 0    50   Input ~ 0
V_OUT_Y_PA_5
Text GLabel 4550 5650 0    50   Input ~ 0
TX_PC_10
Wire Notes Line
	3900 4650 3900 5100
Wire Notes Line
	3900 5100 6850 5100
Wire Notes Line
	3900 4650 6850 4650
Wire Notes Line
	6850 5200 3900 5200
Wire Notes Line
	3900 5200 3900 7700
Wire Notes Line
	3900 7700 6850 7700
Text GLabel 5250 5650 2    50   Input ~ 0
RX_PC_11
$Comp
L power:GND #PWR07
U 1 1
P 2650 5400
F 0 "#PWR07" H 2650 5150 50  0001 C CNN
F 1 "GND" V 2655 5272 50  0000 R CNN
F 2 "" H 2650 5400 50  0001 C CNN
F 3 "" H 2650 5400 50  0001 C CNN
	1    2650 5400
	0    -1   -1   0   
$EndComp
Text GLabel 2650 5600 2    50   Input ~ 0
5V
Text GLabel 2650 5800 2    50   Input ~ 0
TX_PC_10
Text GLabel 2650 5700 2    50   Input ~ 0
RX_PC_11
Wire Wire Line
	2450 5400 2650 5400
Wire Wire Line
	2450 5600 2650 5600
Wire Wire Line
	2450 5700 2650 5700
Wire Wire Line
	2450 5800 2650 5800
$Comp
L Regulator_Linear:L7809 U2
U 1 1
P 10250 5500
F 0 "U2" H 10250 5742 50  0000 C CNN
F 1 "L7809" H 10250 5651 50  0000 C CNN
F 2 "Package_TO_SOT_THT:TO-220-3_Horizontal_TabDown" H 10275 5350 50  0001 L CIN
F 3 "http://www.st.com/content/ccc/resource/technical/document/datasheet/41/4f/b3/b0/12/d4/47/88/CD00000444.pdf/files/CD00000444.pdf/jcr:content/translations/en.CD00000444.pdf" H 10250 5450 50  0001 C CNN
	1    10250 5500
	1    0    0    -1  
$EndComp
Wire Notes Line
	7150 5150 11100 5150
Wire Notes Line
	11100 5150 11100 6350
Wire Notes Line
	11100 6350 7150 6350
Wire Notes Line
	7150 6350 7150 5150
Text Notes 7200 5250 0    50   ~ 0
Alimentations
Wire Wire Line
	4550 5650 4650 5650
Wire Wire Line
	5150 5650 5250 5650
$EndSCHEMATC
